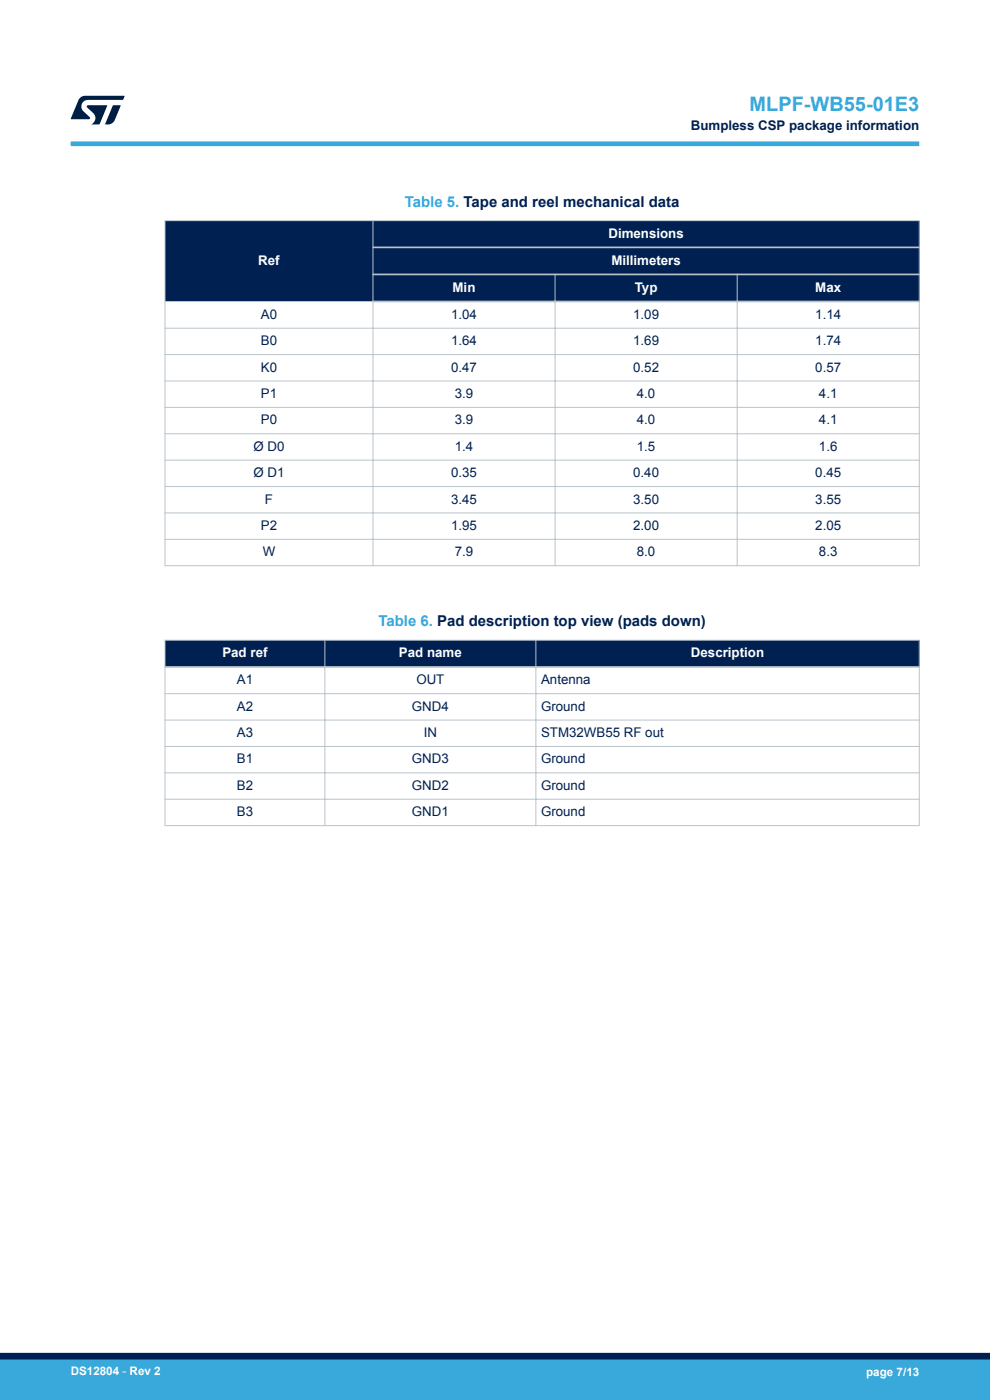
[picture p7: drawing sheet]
<svg xmlns="http://www.w3.org/2000/svg" width="210mm" height="297mm" viewBox="0 0 210 297" stroke-linecap="round" stroke-linejoin="round" font-family="sans-serif">
<g fill="#002052">
<path d="M35 46.8h160v17.2h-160z" fill-rule="evenodd"/>
<path d="M35 46.8h160v5.7h-160z" fill-rule="evenodd"/>
<path d="M35 52.5h160v5.7h-160z" fill-rule="evenodd"/>
<path d="M35 58.2h160v5.8h-160z" fill-rule="evenodd"/>
<path d="M35.1 46.9h43.9v17h-43.9z" fill-rule="evenodd"/>
</g>
<g fill="none" stroke="#b9c4ca" stroke-width=".21">
<path d="M34.9 46.8h160.2M35 46.7v73.4M79.1 46.7v73.4M117.7 58v62.1M156.4 58v62.1M195 46.7v73.4M34.9 64h44.3M34.9 69.6h160.2M34.9 75.2h160.2M34.9 80.8h160.2M34.9 86.4h160.2M34.9 92h160.2"/>
<path d="M34.9 97.6h160.2M34.9 103.2h160.2M34.9 108.8h160.2M34.9 114.4h160.2M34.9 120h160.2"/>
</g>
<path d="M79 52.5h116.1M79 58.2h116.1M79 64h116.1" fill="none" stroke="#b9c4ca" stroke-width=".35"/>
<g fill="#002052">
<path d="M35 135.8h160v5.7h-160z" fill-rule="evenodd"/>
<path d="M35 135.8h160v5.7h-160z" fill-rule="evenodd"/>
</g>
<path d="M34.9 135.8h160.2M35 135.7v39.6M68.9 135.7v39.6M113.7 135.7v39.6M195 135.7v39.6M34.9 147.2h160.2M34.9 152.8h160.2M34.9 158.4h160.2M34.9 164h160.2M34.9 169.6h160.2M34.9 175.2h160.2" fill="none" stroke="#b9c4ca" stroke-width=".21"/>
<path d="M34.9 141.5h160.2" fill="none" stroke="#b9c4ca" stroke-width=".35"/>
<path d="M15 30.5h180" fill="none" stroke="#39a9dc" stroke-width="1"/>
<g fill="#001e41">
<path d="M17.1 20.7l.9-.4 8.4 .1-.3 .8h-7.4a1.4 1.4 0 0 0-1.3 .8 1.4 1.4 0 0 0 .2 1.5l1.4 1.3v.4l-4 .1 1.6-4.1z"/>
<path d="M24 22.4h1.6l-1.3 3.1a1.54 1.54 0 0 1-1.4 .9l-.6-.1z"/>
<path d="M18.5 22.4h4.2l-1.6 4h-1.7a1.48 1.48 0 0 0 .4-2.4l-1.3-1.2z"/>
</g>
<g fill="#39a9dc">
<path d="M0 288.4h210v8.6h-210z" fill-rule="evenodd"/>
<path d="M-.1 288.4h210.2v4.4h-210.2z" fill-rule="evenodd"/>
</g>
<path d="M0 287.7h210" fill="none" stroke="#002052" stroke-width="1.4"/>
<text font-size="4.2" fill="#39a9dc" x="159" y="23.5">MLPF-WB55-01E3</text>
<g font-size="3.2" fill="#39a9dc">
<text x="85.9" y="43.8">Table 5. Tape and reel mechanical data</text>
<text x="80.3" y="132.8">Table 6. Pad description top view (pads down)</text>
</g>
<g font-size="2.8" fill="#002052">
<text x="146.5" y="27.5">Bumpless CSP package information</text>
<text x="55.3" y="67.6">A0</text>
<text x="95.7" y="67.6">1.04</text>
<text x="134.3" y="67.6">1.09</text>
<text x="172.9" y="67.6">1.14</text>
<text x="55.3" y="73.2">B0</text>
<text x="95.7" y="73.2">1.64</text>
<text x="134.3" y="73.2">1.69</text>
<text x="172.9" y="73.2">1.74</text>
<text x="55.3" y="78.8">K0</text>
<text x="95.7" y="78.8">0.47</text>
<text x="134.3" y="78.8">0.52</text>
<text x="172.9" y="78.8">0.57</text>
<text x="55.3" y="84.4">P1</text>
<text x="96.5" y="84.4">3.9</text>
<text x="135.1" y="84.4">4.0</text>
<text x="173.7" y="84.4">4.1</text>
<text x="53.8" y="95.6">Ø D0</text>
<text x="55.3" y="90">P0</text>
<text x="96.5" y="90">3.9</text>
<text x="96.5" y="95.6">1.4</text>
<text x="135.1" y="90">4.0</text>
<text x="135.1" y="95.6">1.5</text>
<text x="173.7" y="90">4.1</text>
<text x="173.7" y="95.6">1.6</text>
<text x="53.8" y="101.2">Ø D1</text>
<text x="95.7" y="101.2">0.35</text>
<text x="134.3" y="101.2">0.40</text>
<text x="172.9" y="101.2">0.45</text>
<text x="56.2" y="106.8">F</text>
<text x="95.7" y="106.8">3.45</text>
<text x="134.3" y="106.8">3.50</text>
<text x="172.9" y="106.8">3.55</text>
<text x="55.3" y="112.4">P2</text>
<text x="95.7" y="112.4">1.95</text>
<text x="134.3" y="112.4">2.00</text>
<text x="172.9" y="112.4">2.05</text>
<text x="55.7" y="118">W</text>
<text x="96.5" y="118">7.9</text>
<text x="135.1" y="118">8.0</text>
<text x="173.7" y="118">8.3</text>
<text x="50.2" y="145.2">A1</text>
<text x="88.3" y="145.2">OUT</text>
<text x="114.8" y="145.2">Antenna</text>
<text x="50.2" y="150.8">A2</text>
<text x="87.4" y="150.8">GND4</text>
<text x="114.8" y="150.8">Ground</text>
<text x="50.2" y="156.4">A3</text>
<text x="50.2" y="162">B1</text>
<text x="87.4" y="162">GND3</text>
<text x="89.9" y="156.4">IN</text>
<text x="114.8" y="156.4">STM32WB55 RF out</text>
<text x="114.8" y="162">Ground</text>
<text x="50.2" y="167.6">B2</text>
<text x="87.4" y="167.6">GND2</text>
<text x="114.8" y="167.6">Ground</text>
<text x="50.2" y="173.2">B3</text>
<text x="87.4" y="173.2">GND1</text>
<text x="114.8" y="173.2">Ground</text>
</g>
<g font-size="2.8" fill="#fff">
<text x="129.1" y="50.4">Dimensions</text>
<text x="54.8" y="56.2">Ref</text>
<text x="129.7" y="56.2">Millimeters</text>
<text x="96" y="61.9">Min</text>
<text x="134.7" y="61.9">Typ</text>
<text x="172.9" y="61.9">Max</text>
<text x="47.2" y="139.4">Pad ref</text>
<text x="84.6" y="139.4">Pad name</text>
<text x="146.6" y="139.4">Description</text>
</g>
<g font-size="2.5" fill="#fff">
<text x="15" y="291.6">DS12804 - Rev 2</text>
<text x="183.7" y="291.9">page 7/13</text>
</g>
</svg>
